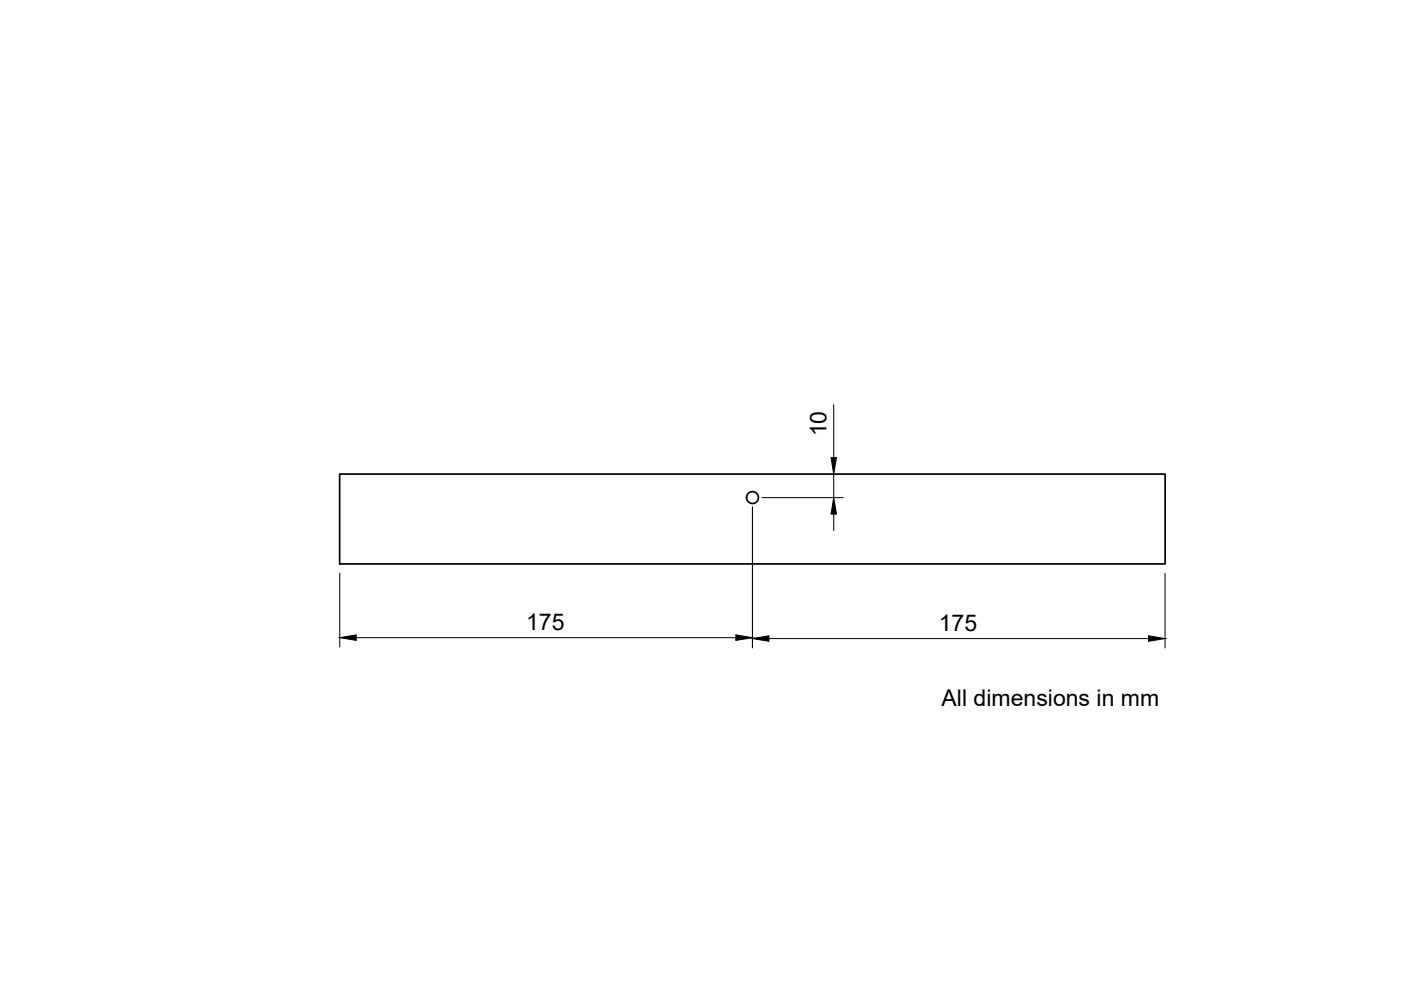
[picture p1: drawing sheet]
<svg xmlns="http://www.w3.org/2000/svg" width="297mm" height="210mm" viewBox="0 0 297 210" stroke-linecap="round" stroke-linejoin="round" font-family="sans-serif">
<!-- layer: Visible -->
<g fill="none" stroke="#000" stroke-width=".36">
<path d="M72 100.5h175v19.1h-175z"/>
<circle cx="159.5" cy="105.5" r="1.26"/>
</g>
<!-- layer: Dimensions -->
<path d="M176.8 85.8v11.2M159.5 107.5v29.9M161.5 105.5h17.3M176.8 100.5v5M176.8 109v3.5M72 121.6v15.6M75.5 135.2h80.5M163 135.4h80.5M247 121.6v15.8" fill="none" stroke="#000" stroke-width=".21"/>
<path d="M176.2 97h1.2l-.6 3.5zM176.8 105.5l.6 3.5h-1.2zM72 135.2l3.5-.6v1.2zM156 134.6l3.5 .6-3.5 .6zM159.5 135.4l3.5-.6v1.2zM243.5 134.8l3.5 .6-3.5 .6z" fill="#000" stroke="#000" stroke-width=".21"/>
<g font-size="4.9">
<text x="175.2" y="92.5" transform="rotate(-90 175.2 92.5)">10</text>
<text x="111.5" y="133.6">175</text>
<text x="199" y="133.8">175</text>
<text x="199.6" y="149.7">All dimensions in mm</text>
</g>
</svg>
